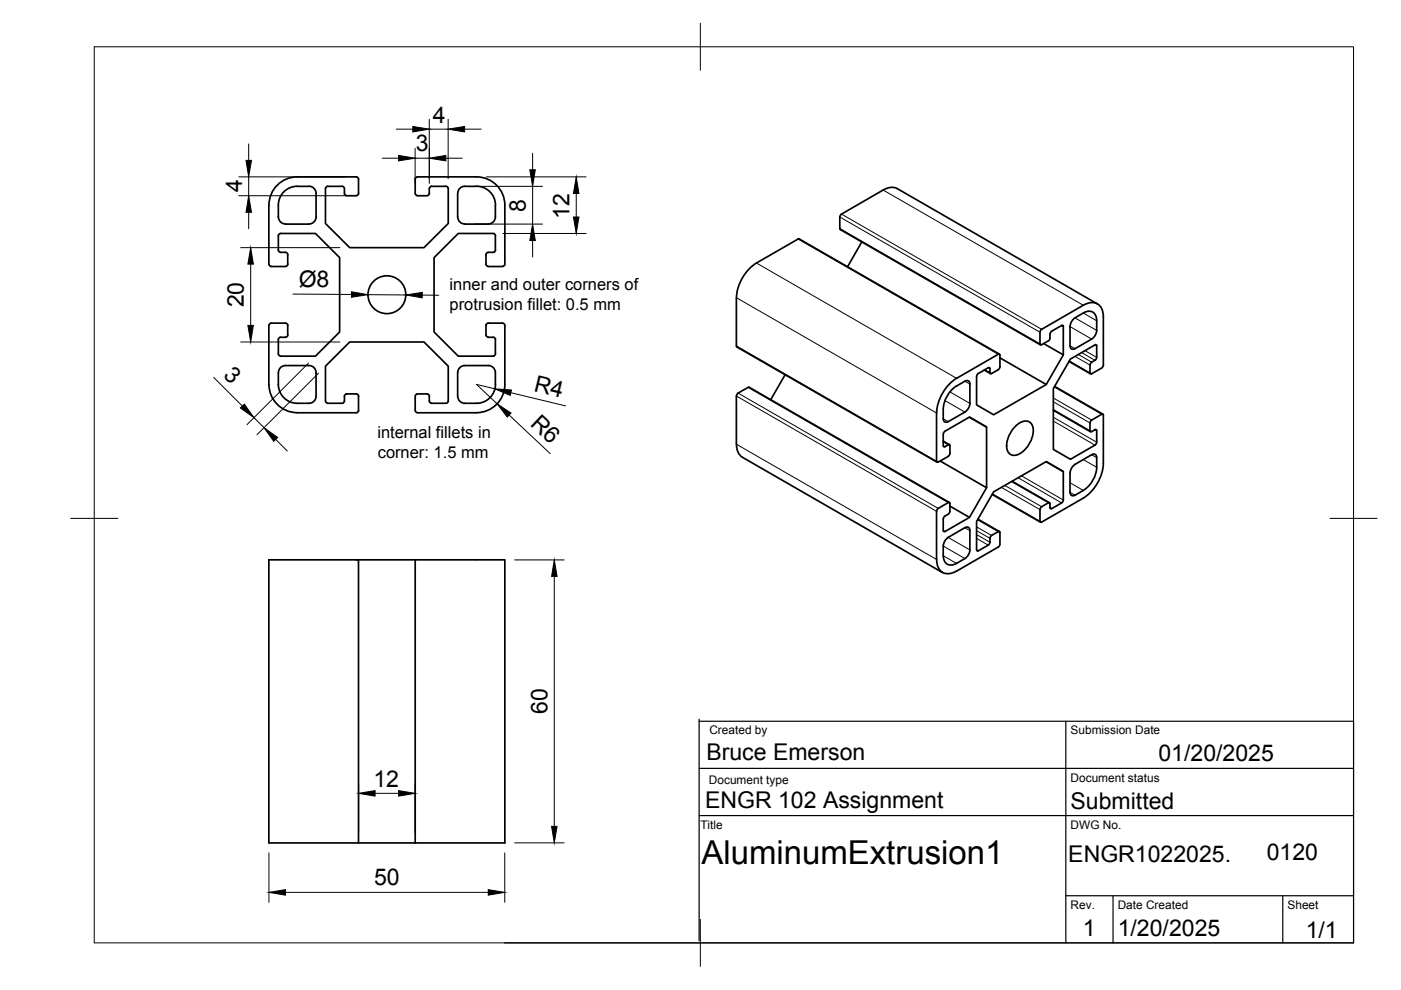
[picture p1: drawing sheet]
<svg xmlns="http://www.w3.org/2000/svg" width="297mm" height="210mm" viewBox="0 0 297 210" stroke-linecap="round" stroke-linejoin="round" font-family="sans-serif">
<!-- layer: Visible -->
<g fill="none" stroke="#000" stroke-width=".36">
<path d="M69 40v7.4l5.1 5.1h15.8l5.1-5.1v-7.4M69.5 39.5h3l.3 .1 .2 .4M69.5 39.5l-.4 .2-.1 .3M73 40v1l.3 .4h2.5l.2-.4v-3.3l-.5-.2h-12.5a6 6 0 0 0-6 6M91 40v1M94.5 39.5h-3l-.4 .2-.1 .3M94.5 39.5l.5 .2v.3M57 43.5v12.5M57 56l.3 .4 .2 .1h3l.5-.3v-.2M59 46a1.49 1.49 0 0 0 1.5 1.5h5a1.54 1.54 0 0 0 1.5-1.5v-5a1.49 1.49 0 0 0-1.5-1.5h-2.5a4 4 0 0 0-4 4v2.5M61 56v-2.3l-.5-.2-1.2-.1-.3-.4v-3l.1-.3 .4-.2h7.4l5.1 5.1v15.8l-5.1 5.1h-7.4M91 41v.2l-.5 .3h-2l-.4-.3-.1-3.2 .3-.4 12.7-.1a6 6 0 0 1 6 6v12.5"/>
<path d="M103 56l.3 .4 .2 .1h3l.5-.3v-.2M104.5 49.5h-7.3l-5.2 5.1v15.8l5.2 5.1h7.3M104.5 53.5h-1l-.4 .2-.1 2.3M104.6 49.5l.4 .2 .1 .3M105 50v3M105.1 43.5a4 4 0 0 0-4.1-4h-2.5a1.52 1.52 0 0 0-1.5 1.5v5a1.49 1.49 0 0 0 1.5 1.5h5a1.54 1.54 0 0 0 1.5-1.5v-2.5M105.1 53l-.3 .4-.2 .1M169.2 50.7l-8.8 5.1a9.4 9.4 0 0 0-4.2 7.3M169.2 50.7l.3-.1 42.4 24.5M178.1 46v2.4M178.1 46l.3-.6 8.8-5.1a3 3 0 0 1 3-.3l42.5 24.4M178.1 48.4l.1 .3"/>
<path d="M178.2 48.7l42.4 24.4M182.7 51.3l-3 5.3M57 69v12.5M57 69l.1-.2 .4-.3 3.3 .1 .2 .4v2M59 79a6.5 6.5 0 0 0 .7 4.7 4 4 0 0 0 3.3 1.8h2.5a1.49 1.49 0 0 0 1.5-1.5v-5M61 71l-.2 .4-1.3 .1-.4 .2-.1 3.3 .3 .4 .2 .1M67 79a1.49 1.49 0 0 0-1.5-1.5h-5a1.49 1.49 0 0 0-1.5 1.5M97 79v5a1.49 1.49 0 0 0 1.5 1.5 6.6 6.6 0 0 0 4.8-.7 4 4 0 0 0 1.8-3.3M103 71v-2l.3-.4 3.2-.1 .5 .3v12.7a6 6 0 0 1-6 6h-12.5l-.4-.3-.1-.2M103 71l.3 .4 1.2 .1M104.6 71.5l.4 .2 .1 .3M105 79a1.49 1.49 0 0 0-1.5-1.5h-5a1.49 1.49 0 0 0-1.5 1.5"/>
<path d="M105 72v3M105 79v2.5M105.1 75l-.3 .4-.2 .1M156.1 63.1v10.2M156.1 73.3l.1 .3M156.2 73.6l42.5 24.4M166.5 79.5l-3.1 5.2M208.7 78.5l1.3 .7M211.6 78.4l-1.5 .8-.4-1.3-2.3 1.3-.3 .6M211.7 78.4l.3-.6v-2.5l-.2-.2-9 5.1M212 75.9l9.8 5.6M220.5 70.4l.1 2.6 .3 .1 1.4-.8"/>
<path d="M221.3 72.8l4.1 2.4M222.3 72.3l.3-.4v-1.1l.2-.4 2.3-1.4h.3v6.2l-3.6 6.3-11.1 6.4-3.6-2.1v-6M226.7 76.6l4.5 2.7M227.9 73.9a.64 .64 0 0 1-.7 .1 .64 .64 0 0 1-.3-.7v-4.5a2.37 2.37 0 0 1 1-1.4l1.8-1a1.73 1.73 0 0 1 2-.2 1.73 1.73 0 0 1 .8 1.8 4.1 4.1 0 0 1-.4 3.3l-.6 .6-3.6 2M232.2 73.1l-5.3 3-3.6 6.3v12.9l3.6 2.1 5.3-3M232.2 73.1h.1l.2 .2v2.5l-.2 .4-.8 .6-.3 .4v2h.3l2.1-1.2 .3-.6M233.9 67.2a2.54 2.54 0 0 0-2.7-3l-1.5 .5-8.8 5.1-.4 .6M233.9 67.2v10.2M57 81.5a6 6 0 0 0 6 6h12.5l.5-.3v-.2M69.5 85.5l3.3-.1 .2-.4v-1l.3-.4 2.2-.1 .3 .1 .2 .4v3M69.5 85.5l-.2-.1-.3-.4v-7.4l5.1-5.1h15.8l5.1 5.1v7.4l-.2 .4-.3 .1M91 84v1"/>
<path d="M91 84v-.2l-.5-.3-2.2 .1-.3 .4v3M91 85l.1 .3 .4 .2h3M156.1 84v10.2M156.2 94.2a3 3 0 0 0 1.2 2.7l42.4 24.5M156.5 83.4l-.4 .6M158.6 82.1l-2.1 1.2M158.6 82.1h.3l42.4 24.4M198.6 87.6v10.2M199.3 97.7l9.9 5.7M200 93.5l1.3 .8M201 96.8l-2.1 1.2h-.1l-.2-.2M201.1 96.7l.3-.6v-1.8h-.3l-.9 .5-.2-.3v-2.5l.4-.6 5.1-3 3.7 2.1v12.9l-3.7 6.3-5.3 3-.2-.2v-2.5l.2-.4 .8-.6 .4-.4v-1.8"/>
<path d="M202.8 80.2a9.4 9.4 0 0 0-4.2 7.3M205.5 88.4l3.7 2.1M205.6 81.4v4.1M205.6 81.4v-.3l-.4-.4a4.9 4.9 0 0 0-2.9 1.5 7 7 0 0 0-2.2 6.9 .61 .61 0 0 0 .9 .3M205.6 85.5a2.33 2.33 0 0 1-1 1.8l-3.6 2.1M215.1 90.5a2.53 2.53 0 0 1 3.4-.9 3.5 3.5 0 0 1 .1 3.8 5 5 0 0 1-3.6 3.2 1.95 1.95 0 0 1-1.5-2.8 6.5 6.5 0 0 1 1.6-3.3zM221.8 97.9l3.6 2.1M223.3 87l7.9 4.5M223.6 81.9l10.2 5.9M231.1 89.7v1.6M231.1 89.7l.4-.6 2.1-1.3h.3v10.4a9.4 9.4 0 0 1-4.2 7.4M231.1 91.3l.2 .2h.2"/>
<path d="M231.5 91.5l.7-.4h.3v2.7l-.3 .6M76 118.7h12M198.6 108.4v10.2M198.6 118.6a2.54 2.54 0 0 0 2.7 3l1.5-.5M198.9 107.8l-.3 .6M200 117.8a1.74 1.74 0 0 0 .8 1.8 1.74 1.74 0 0 0 2-.2M201 106.6l-2.1 1.2M201.1 106.6l.1-.1 .2 .3M201.4 107.3l4.1 2.4M205.6 112.5v4.1a2.33 2.33 0 0 1-1 1.8l-1.8 1.1M205.6 112.5l-.2-.6-.5-.2-3.8 2.2a2.33 2.33 0 0 0-1.1 1.9v2M207.3 110.1l4.6 2.6"/>
<path d="M209.5 115.6l-2.1 1.2h-.2l-.1-.2M209.9 114.1l-.1 1.1-.3 .4M210.4 104.8l10.2 5.9M211.6 112.7l-1.4 .8-.3 .6M211.7 112.7h.1l.2 .2M212 112.9v2.5l-.3 .6-8.9 5.1M214.6 102l7.9 4.6M222.3 106.6l-1.4 .8-.3 .4-.1 2.7M222.3 106.6h.3v1l.2 .3 2.3-1.3M225.1 106.6l.3-.6v-6l-3.6-2.1-11.1 6.4-3.6 6.3v6M229.7 105.6l-8.8 5.1h-.2l-.2-.2M229.7 104a6.2 6.2 0 0 0 2.8-4.9v-2.4l-.4-.4-.6 .1-3.6 2.1a2.33 2.33 0 0 0-1 1.8v4.1a.65 .65 0 0 0 .3 .7 .65 .65 0 0 0 .7-.1l1.8-1"/>
<path d="M76 178.7v-60h-19v60h50v-60h-19v60"/>
<circle cx="82" cy="62.5" r="4"/>
</g>
<!-- layer: Visible Narrow -->
<g fill="none" stroke="#000" stroke-width=".21">
<path d="M160.4 55.8l42.4 24.4M169.2 50.7l42.4 24.4M178.1 46l42.4 24.4M178.1 48.4l42.4 24.5M178.4 45.4l42.5 24.4M187.2 40.3l42.5 24.4M156.1 73.3l42.5 24.5M156.1 63.1l42.5 24.5M208.8 78.4l1.1 .6M209.5 78l.4 .2M225.1 69l.3 .2M226.7 76.5l4.4 2.6"/>
<path d="M226.9 73.3l1 .6M226.9 69.3l4.6 2.6M227.9 67.4l4.6 2.7M227.9 75.6l3.2 1.8M228.6 75.2l2.9 1.6M229.3 74.8l2.9 1.6M229.7 66.4l2.8 1.6M230 74.4l2.5 1.4M232.2 73.1l.3 .2M156.1 84l42.5 24.4M156.1 94.2l42.5 24.4M156.5 83.3l42.4 24.5"/>
<path d="M158.6 82.1l42.4 24.5M200 88.8l1 .6M200 93.7l1 .6M200 94.5l.3 .2M200.3 84.9l4.3 2.5M201.4 83.1l4.2 2.4M204.6 80.8l1 .6M223.3 89.3l8.9 5.1M223.3 88.5l9.2 5.3M223.3 84.4l8.2 4.7M223.3 85.2l7.8 4.5M223.3 86.8l7.8 4.5"/>
<path d="M223.5 82.1l10.1 5.7M229.7 97.4l2.8 1.7M231.5 96.4l1 .6M232.2 91.1l.3 .2M200 115.8l4.6 2.6M200 117.8l2.8 1.7M200 112.5l.3 .2M201 113.9l4.6 2.7M204.6 111.9l1 .6M207.1 114.1l2.4 1.5M207.1 113.3l2.8 1.7M207.1 116.6l.3 .2"/>
<path d="M207.1 111.7l3.1 1.8M207.1 112.5l2.8 1.6M207.3 110.2l4.3 2.5M210.4 104.7l10.1 5.8M212.3 103.3l8.2 4.7M213 102.9l7.9 4.5M214.5 102.1l7.8 4.5M215.9 101.3l9.2 5.3M216.6 100.9l8.8 5.1M222.6 107.6l.4 .2M226.9 104.4l1 .6M226.9 102.4l2.8 1.6"/>
</g>
<!-- layer: BORDER -->
<path d="M20 9.9h267v190h-267zM148.5 4.9v10M15 109.9h10M282 109.9h10M148.5 194.9v10" fill="none" stroke="#000" stroke-width=".21"/>
<!-- layer: TITLEBLOCK -->
<path d="M148.2 152.9h138.8v47h-180M148.2 152.5v47M226 152.9v47M148.2 172.9h138.8M148.2 162.9h138.8M226 189.9h61M236 189.9v10M272 189.9v10" fill="none" stroke="#000" stroke-width=".25"/>
<!-- layer: FD_Dimensions -->
<g fill="none" stroke="#000" stroke-width=".21">
<path d="M50.6 37.5h22.8M52.7 30.5v3.5M52.7 37.5v4M81 33.5h3.5M84 27.4h3.5M88 31.4v7.5M88 33.5h3M91 25.3v13.6M91 27.4h4M94.5 33.5h3.5M95 25.3v12.6M98.5 27.4h3.5"/>
<path d="M100.6 39.5h14.4M103.1 37.5h21.2M112.9 32.5v3.5M112.9 39.5v8M50.6 41.5h22.8M51 52.5h21.1M52.7 45v3.5M53.1 56v13M100.6 47.5h14.4M106.6 49.5h17.7M112.9 51v3.5M122.2 41v5"/>
<path d="M51 72.5h21.1M62.1 62.3l12.4 .1M65.4 77l-13 13M67.5 79.1l-13 13.1M78 62.5h8M89.5 62.6h3.5M45.3 80l6.1 6.1M53.8 88.6l2.2 2.1M58.4 93.1l2.5 2.5M104.9 82.4l-3.9-.9 4.4 4.1M107.9 88l8.7 8.2M108.3 83.3l11.6 2.8"/>
<path d="M109.1 118.7h10.5M117.5 122.2v53M76 166.1v10.5M79.5 168.2h5M88 166.1v10.5M109.1 178.7h10.5M57 180.8v10.5M60.5 189.2h43M107 180.8v10.5"/>
</g>
<g fill="#000" stroke="#000" stroke-width=".21">
<path d="M52.2 34h1.1l-.6 3.5zM84.5 32.9l3.5 .6-3.5 .6zM87.5 26.8l3.5 .6-3.5 .6zM91 33.5l3.5-.6v1.2zM95 27.4l3.5-.6v1.2zM112.3 36h1.2l-.6 3.5zM52.7 41.5l.6 3.5h-1.1zM53.1 52.5l.6 3.5h-1.1zM112.9 47.5l.6 3.5h-1.2zM122.2 37.5l.5 3.5h-1.1zM121.6 46h1.1l-.5 3.5zM52.6 69h1.1l-.6 3.5z"/>
<path d="M74.5 61.9l3.5 .6-3.5 .5zM86 62.5l3.5-.5v1.2zM51 86.5l.8-.8 2 2.9zM56 90.7l2.9 2-.9 .9zM105.4 85.6l3 2-.9 .8zM104.9 82.4l3.5 .3-.2 1.1zM117.5 118.7l.6 3.5h-1.2zM76 168.2l3.5-.6v1.2zM84.5 167.6l3.5 .6-3.5 .6zM116.9 175.2h1.2l-.6 3.5zM57 189.2l3.5-.6v1.2zM103.5 188.6l3.5 .6-3.5 .6z"/>
</g>
<text font-size="7" x="148.7" y="183.3">AluminumExtrusion1</text>
<g font-size="4.9">
<text x="91.8" y="26">4</text>
<text x="88.2" y="32.1">3</text>
<text x="51.3" y="40.8" transform="rotate(-90 51.3 40.8)">4</text>
<text x="111.5" y="44.9" transform="rotate(-90 111.5 44.9)">8</text>
<text x="120.8" y="46.4" transform="rotate(-90 120.8 46.4)">12</text>
<text x="51.7" y="65.2" transform="rotate(-90 51.7 65.2)">20</text>
<text x="63.3" y="60.8">Ø8</text>
<text x="47.2" y="79.8" transform="rotate(45 47.2 79.8)">3</text>
<text x="113" y="83" transform="rotate(14 113 83)">R4</text>
<text x="112.2" y="90" transform="rotate(43 112.2 90)">R6</text>
<text x="116.1" y="151.4" transform="rotate(-90 116.1 151.4)">60</text>
<text x="149.8" y="161.2">Bruce Emerson</text>
<text x="245.6" y="161.5">01/20/2025</text>
<text x="79.2" y="166.8">12</text>
<text x="149.5" y="171.4">ENGR 102 Assignment</text>
<text x="227" y="171.4">Submitted</text>
<text x="226.5" y="182.7">ENGR1022025.</text>
<text x="268.6" y="182.4">0120</text>
<text x="79.3" y="187.7">50</text>
<text x="229.6" y="198.6">1</text>
<text x="237" y="198.4">1/20/2025</text>
<text x="276.8" y="198.8">1/1</text>
</g>
<g font-size="3.5">
<text x="95.3" y="61.5">inner and outer corners of</text>
<text x="95.3" y="65.7">protrusion fillet: 0.5 mm</text>
<text x="80" y="92.9">internal fillets in</text>
<text x="80.1" y="97">corner: 1.5 mm</text>
</g>
<g font-size="2.5">
<text x="150.4" y="155.6">Created by</text>
<text x="227" y="155.7">Submission Date</text>
<text x="150.3" y="166.1">Document type</text>
<text x="227" y="165.7">Document status</text>
<text x="148.5" y="175.8">Title</text>
<text x="227" y="175.7">DWG No.</text>
<text x="227" y="192.7">Rev.</text>
<text x="237" y="192.7">Date Created</text>
<text x="273" y="192.7">Sheet</text>
</g>
</svg>
